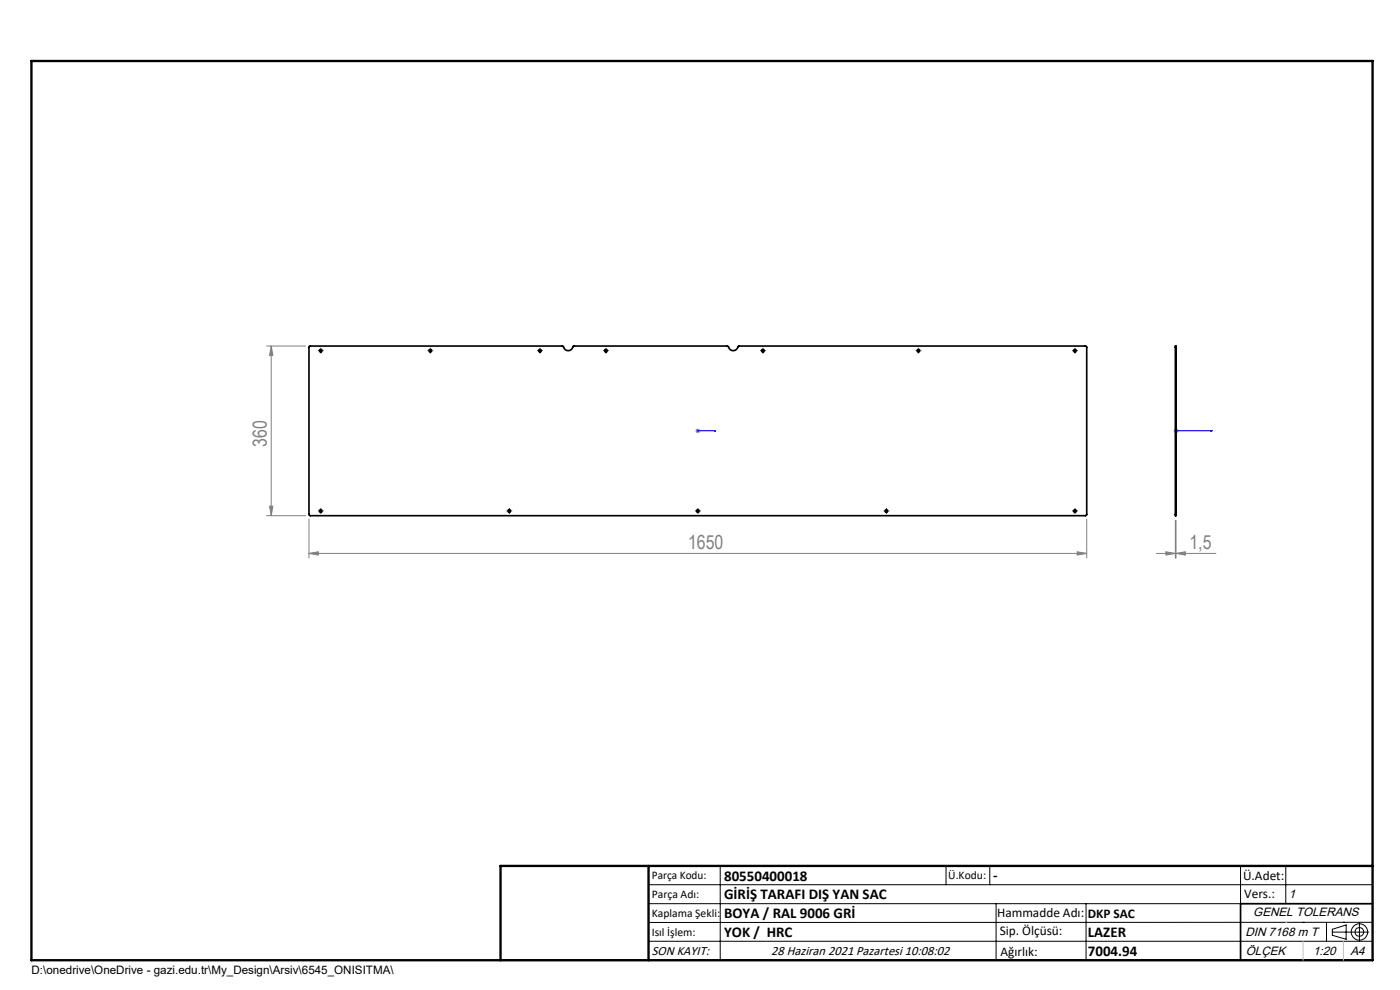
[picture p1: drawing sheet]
<svg xmlns="http://www.w3.org/2000/svg" width="297mm" height="210mm" viewBox="0 0 297 210" stroke-linecap="round" stroke-linejoin="round" font-family="sans-serif">
<g fill="none" stroke="#000" stroke-width=".21">
<path d="M67.8 74.4h.5M68.1 74.1v.5M91.1 74.4h.4M91.3 74.1v.5M114.3 74.4h.5M114.5 74.1v.5M128.3 74.4h.5M128.6 74.1v.5M161.6 74.4h.5M161.9 74.1v.5M194.6 74.4h.5M194.8 74.1v.5"/>
<path d="M227.8 74.4h.5M228 74.1v.5M67.8 108.4h.5M68.1 108.2v.4M107.8 108.4h.5M108.1 108.2v.4M147.8 108.4h.5M148 108.2v.4M187.8 108.4h.5M188 108.2v.4M227.8 108.4h.5M228 108.2v.4"/>
<path d="M137.6 187.7h153.6M137.6 191.7h153.6M137.6 199.7h153.6M152.8 183.7v20M200.7 183.7v4M210 183.7v4M211.3 191.7v12M230.4 191.7v12M263.2 183.7v20M272.8 183.7v8M276.4 195.6h.1M281.4 195.6v4.1"/>
<path d="M282.6 197.7h7.8M282.6 197.1l3-.9v3l-3-.8zM285 195.6h.1M288.4 195.8v3.8M291.2 195.6l-153.6 .1"/>
<circle cx="288.4" cy="197.7" r="1.74"/>
<circle cx="288.4" cy="197.7" r=".93"/>
</g>
<path d="M148 91.4h.1zM148 91.4h.1M148 91.4h3.9M151.9 91.4h-.4h.4M249.4 91.4h.2zM249.5 91.4h.1M249.5 91.4h7.7M257.2 91.4h-.4h.4" fill="none" stroke="#00f" stroke-width=".21"/>
<g fill="none" stroke="#808080" stroke-width=".21">
<path d="M56.6 73.4h8.2M57.5 73.4v36M57.5 73.4l.4 2h-.7zM147.5 91.4h1.1M147.7 91l.7 .7M148 90.9v1M148.4 91l-.7 .7M249 91.4h1M249.1 91l.7 .7M249.5 90.9v1M249.8 91l-.7 .7M56.6 109.4h8.2"/>
<path d="M57.2 107.4h.7l-.4 2zM65.5 117.4l2-.4v.7zM65.5 110.1v8.3M65.5 117.4h165M228.5 117l2 .4-2 .3zM230.5 110.1v8.3M245.3 117.4h12.7M247.3 117l2 .4-2 .3zM249.3 110.4v8M249.5 117.4l2-.4v.7zM249.5 110.4v8"/>
</g>
<g fill="none" stroke="#000" stroke-width=".21" stroke-dasharray="15.2 1.3 1.3 1.3">
<path d="M67.6 74.4h-.1M68.1 73.9v-.1M68.1 74.9h.1M68.6 74.4h.1M90.8 74.4h.1M91.3 73.9v-.1M91.3 74.9h.1M91.8 74.4h.1M114.1 74.4h-.1M114.6 73.9v-.1M114.6 74.9h.1M115.1 74.4h.1"/>
<path d="M128.1 74.4h-.1M128.6 73.9v-.1M128.6 74.9h.1M129.1 74.4h.1M161.4 74.4h-.1M161.9 73.9v-.1M161.9 74.9h.1M162.4 74.4h.1M194.4 74.4h-.1M194.9 73.9v-.1M194.9 74.9h.1M195.4 74.4h.1"/>
<path d="M227.6 74.4h-.1M228.1 73.9v-.1M228.1 74.9h.1M228.6 74.4h.1M67.6 108.4h-.1M68.1 107.9v-.1M68.1 108.9h.1M68.6 108.4h.1M107.6 108.4h-.1M108.1 107.9v-.1M108.1 108.9h.1M108.6 108.4h.1"/>
<path d="M147.6 108.4h-.1M148.1 107.9v-.1M148.1 108.9h.1M148.6 108.4h.1M187.6 108.4h-.1M188.1 107.9v-.1M188.1 108.9h.1M188.6 108.4h.1M227.6 108.4h-.1M228.1 107.9v-.1M228.1 108.9h.1M228.6 108.4h.1"/>
</g>
<path d="M291.2 191.7h-28v12M106.2 203.7h185" fill="none" stroke="#000" stroke-width=".35"/>
<path d="M6.7 12.9h284.5v190.8h-284.5zM137.6 183.7v20M291.2 183.7h-185v20" fill="none" stroke="#000" stroke-width=".5"/>
<path d="M272.8 195.6h.1M276.4 199.7v4M285 199.7v4" fill="none" stroke="#c0c0c0" stroke-width=".21"/>
<g fill="#00f">
<path d="M151.5 91.4h.4zM148 91.4h.1z"/>
<path d="M249.4 91.4h.2zM256.8 91.4h.4z"/>
</g>
<g fill="#808080">
<path d="M65.5 117.4l2-.4v.7zM228.5 117l2 .4-2 .3zM247.3 117l2 .4-2 .3zM249.5 117.4l2-.4v.7z"/>
<path d="M57.2 107.4h.7l-.4 2zM57.5 73.4l.4 2h-.7z"/>
</g>
<g fill="none" stroke="#000" stroke-width=".35">
<path d="M65.6 73.5l53.8-.1a1.24 1.24 0 0 0 1.8 .7l.5-.7h32.7a1.26 1.26 0 0 0 1.8 .7l.5-.7h73.7l.1 .2v35.6l-.2 .2h-164.5l-.3-.2zM249.3 73.7v-.3h.2v.3M249.3 73.7h.2M249.3 73.7v35.4M249.5 73.7v35.4M249.3 109.1v.3h.2v-.3M249.3 109.1h.2"/>
<circle cx="68" cy="74.4" r=".28"/>
<circle cx="91.3" cy="74.4" r=".28"/>
<circle cx="114.5" cy="74.4" r=".27"/>
<circle cx="128.5" cy="74.4" r=".28"/>
<circle cx="161.8" cy="74.4" r=".28"/>
<circle cx="194.8" cy="74.4" r=".27"/>
<circle cx="228" cy="74.4" r=".28"/>
<circle cx="68" cy="108.4" r=".28"/>
<circle cx="108" cy="108.4" r=".28"/>
<circle cx="148" cy="108.4" r=".28"/>
<circle cx="188" cy="108.4" r=".28"/>
<circle cx="228" cy="108.4" r=".28"/>
</g>
<g font-size="4.1" fill="#808080">
<text x="56.6" y="94.8" transform="rotate(-90 56.6 94.8)">360</text>
<text x="146" y="116.4">1650</text>
<text x="252.3" y="116.4">1,5</text>
</g>
<g font-size="3.2">
<text x="153.6" y="186.8">80550400018</text>
<text x="153.6" y="190.8">GİRİŞ TARAFI DIŞ YAN SAC</text>
<text x="210.7" y="186.6">-</text>
<text x="153.6" y="194.8">BOYA / RAL 9006 GRİ</text>
<text x="153.6" y="198.8">YOK / HRC</text>
<text x="230.8" y="198.7">LAZER</text>
<text x="230.8" y="202.8">7004.94</text>
</g>
<g font-size="2.8">
<text x="263.7" y="186.7">Ü.Adet:</text>
<text x="263.9" y="190.5">Vers.:</text>
<text x="211.5" y="194.5">Hammadde Adı:</text>
<text x="230.8" y="194.7">DKP SAC</text>
<text x="138.3" y="202.6">SON KAYIT:</text>
<text x="163.6" y="202.6">28 Haziran 2021 Pazartesi 10:08:02</text>
<text x="212.1" y="198.4">Sip. Ölçüsü:</text>
<text x="212.2" y="202.7">Ağırlık:</text>
</g>
<g font-size="2.6">
<text x="273.4" y="190.4">1</text>
<text x="265.9" y="194.4">GENEL TOLERANS</text>
<text x="264.2" y="198.5">DIN 7168 m T</text>
<text x="264.3" y="202.6">ÖLÇEK</text>
<text x="278.5" y="202.6">1:20</text>
<text x="286.5" y="202.6">A4</text>
</g>
<g font-size="2.5">
<text x="138.3" y="186.4">Parça Kodu:</text>
<text x="138.3" y="190.5">Parça Adı:</text>
<text x="201.2" y="186.5">Ü.Kodu:</text>
<text x="138.3" y="194.5">Kaplama Şekli:</text>
<text x="138.3" y="198.6">Isıl İşlem:</text>
<text x="6.7" y="206.7">D:\onedrive\OneDrive - gazi.edu.tr\My_Design\Arsiv\6545_ONISITMA\</text>
</g>
</svg>
